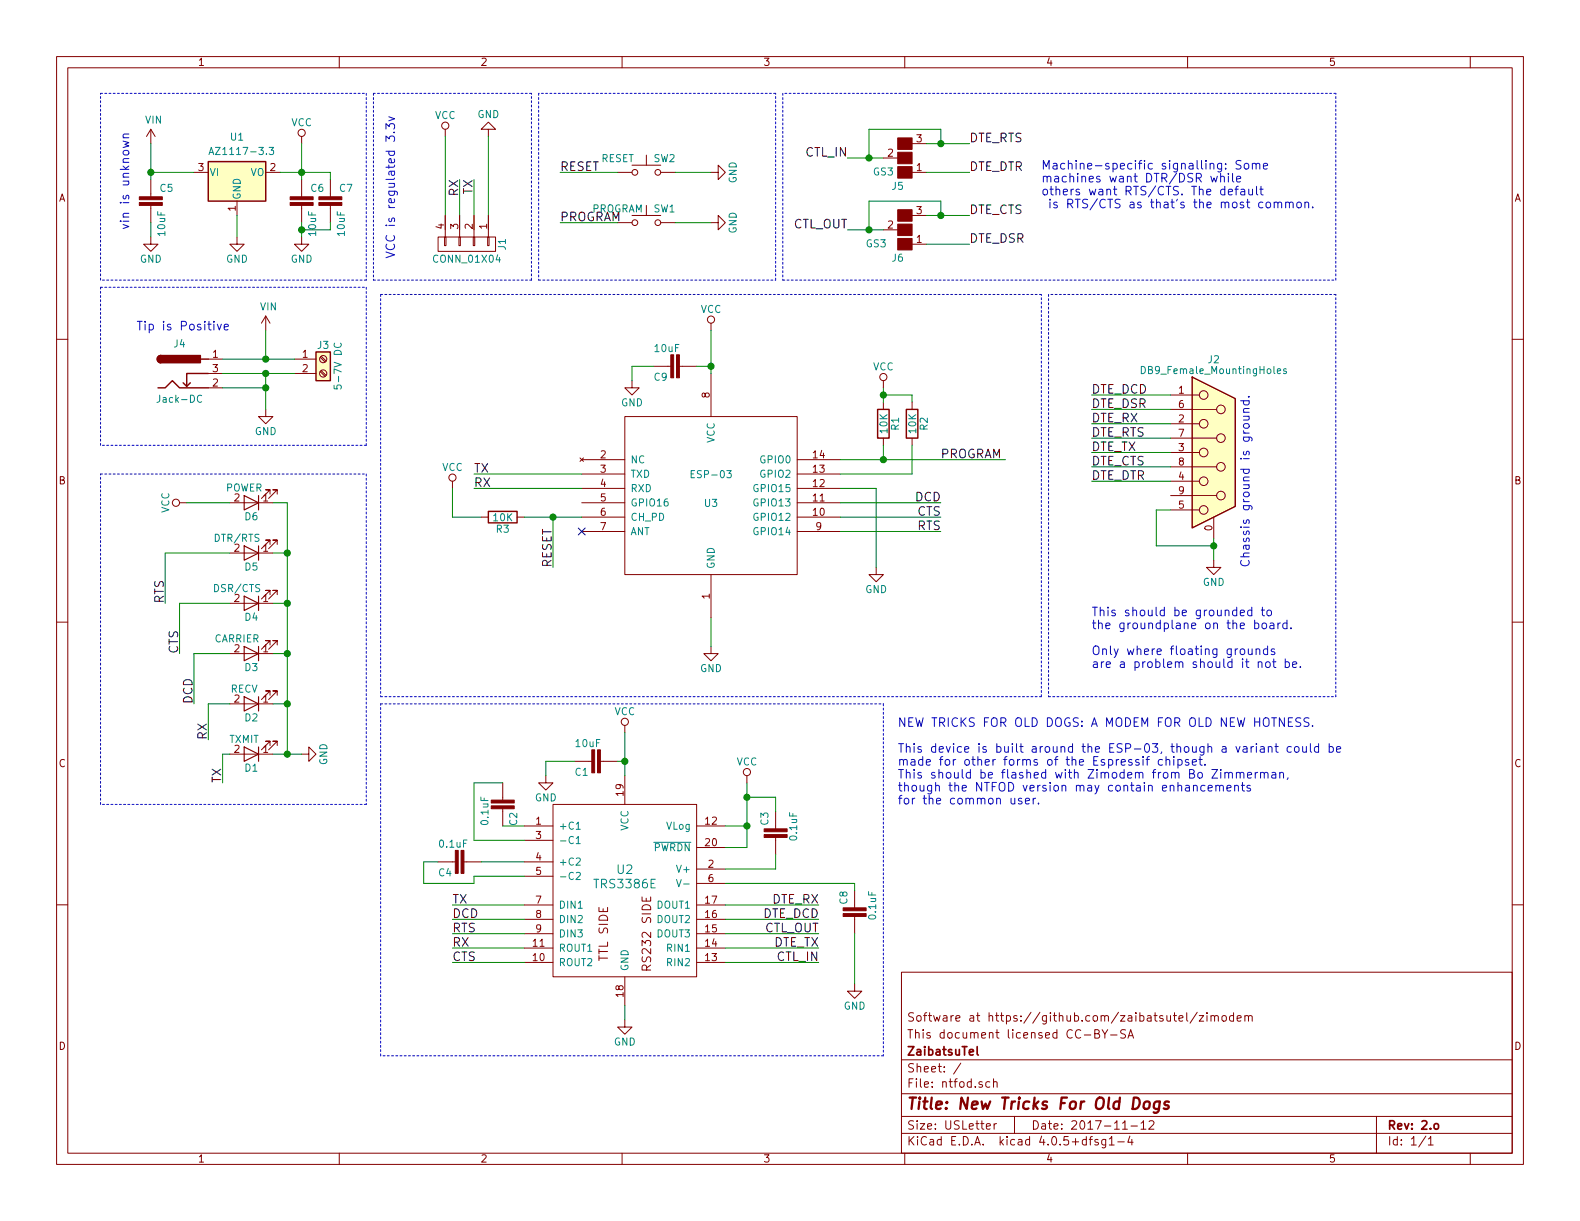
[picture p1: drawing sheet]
EESchema Schematic File Version 2
LIBS:ntfod
LIBS:power
LIBS:device
LIBS:switches
LIBS:relays
LIBS:motors
LIBS:transistors
LIBS:conn
LIBS:linear
LIBS:regul
LIBS:74xx
LIBS:cmos4000
LIBS:adc-dac
LIBS:memory
LIBS:xilinx
LIBS:microcontrollers
LIBS:dsp
LIBS:microchip
LIBS:analog_switches
LIBS:motorola
LIBS:texas
LIBS:intel
LIBS:audio
LIBS:interface
LIBS:digital-audio
LIBS:philips
LIBS:display
LIBS:cypress
LIBS:siliconi
LIBS:opto
LIBS:atmel
LIBS:contrib
LIBS:valves
LIBS:ntfod-cache
EELAYER 25 0
EELAYER END
$Descr USLetter 11000 8500
encoding utf-8
Sheet 1 1
Title "New Tricks For Old Dogs"
Date "2017-11-12"
Rev "2.o"
Comp "ZaibatsuTel"
Comment1 "This document licensed CC-BY-SA"
Comment2 "Software at https://github.com/zaibatsutel/zimodem"
Comment3 ""
Comment4 ""
$EndDescr
$Comp
L ESP-03 U3
U 1 1
P 4950 3500
F 0 "U3" H 4950 3500 50  0000 C CNN
F 1 "ESP-03" H 4950 3700 50  0000 C CNN
F 2 "ESP8266:ESP-03" H 4950 3600 50  0001 C CNN
F 3 "" H 4950 3600 50  0001 C CNN
	1    4950 3500
	1    0    0    -1  
$EndComp
$Comp
L GND #PWR21
U 1 1
P 6100 3950
F 0 "#PWR21" H 6100 3700 50  0001 C CNN
F 1 "GND" H 6100 3800 50  0000 C CNN
F 2 "" H 6100 3950 50  0001 C CNN
F 3 "" H 6100 3950 50  0001 C CNN
	1    6100 3950
	1    0    0    -1  
$EndComp
$Comp
L VCC #PWR17
U 1 1
P 4950 2300
F 0 "#PWR17" H 4950 2150 50  0001 C CNN
F 1 "VCC" H 4950 2450 50  0000 C CNN
F 2 "" H 4950 2300 50  0001 C CNN
F 3 "" H 4950 2300 50  0001 C CNN
	1    4950 2300
	1    0    0    -1  
$EndComp
$Comp
L VCC #PWR22
U 1 1
P 6150 2700
F 0 "#PWR22" H 6150 2550 50  0001 C CNN
F 1 "VCC" H 6150 2850 50  0000 C CNN
F 2 "" H 6150 2700 50  0001 C CNN
F 3 "" H 6150 2700 50  0001 C CNN
	1    6150 2700
	1    0    0    -1  
$EndComp
$Comp
L R R1
U 1 1
P 6150 2950
F 0 "R1" V 6230 2950 50  0000 C CNN
F 1 "10K" V 6150 2950 50  0000 C CNN
F 2 "Resistors_SMD:R_1206_HandSoldering" V 6080 2950 50  0001 C CNN
F 3 "" H 6150 2950 50  0001 C CNN
	1    6150 2950
	1    0    0    -1  
$EndComp
$Comp
L R R2
U 1 1
P 6350 2950
F 0 "R2" V 6430 2950 50  0000 C CNN
F 1 "10K" V 6350 2950 50  0000 C CNN
F 2 "Resistors_SMD:R_1206_HandSoldering" V 6280 2950 50  0001 C CNN
F 3 "" H 6350 2950 50  0001 C CNN
	1    6350 2950
	1    0    0    -1  
$EndComp
$Comp
L GND #PWR18
U 1 1
P 4950 4500
F 0 "#PWR18" H 4950 4250 50  0001 C CNN
F 1 "GND" H 4950 4350 50  0000 C CNN
F 2 "" H 4950 4500 50  0001 C CNN
F 3 "" H 4950 4500 50  0001 C CNN
	1    4950 4500
	1    0    0    -1  
$EndComp
NoConn ~ 4050 3700
$Comp
L VCC #PWR9
U 1 1
P 3150 3400
F 0 "#PWR9" H 3150 3250 50  0001 C CNN
F 1 "VCC" H 3150 3550 50  0000 C CNN
F 2 "" H 3150 3400 50  0001 C CNN
F 3 "" H 3150 3400 50  0001 C CNN
	1    3150 3400
	1    0    0    -1  
$EndComp
$Comp
L GND #PWR10
U 1 1
P 3400 950
F 0 "#PWR10" H 3400 700 50  0001 C CNN
F 1 "GND" H 3400 800 50  0000 C CNN
F 2 "" H 3400 950 50  0001 C CNN
F 3 "" H 3400 950 50  0001 C CNN
	1    3400 950 
	-1   0    0    1   
$EndComp
Text Label 3200 1250 3    60   ~ 0
RX
Text Label 3300 3400 0    60   ~ 0
RX
Text Label 3300 1250 3    60   ~ 0
TX
Text Label 3300 3300 0    60   ~ 0
TX
Text Label 1450 5150 1    60   ~ 0
RX
Text Label 1550 5450 1    60   ~ 0
TX
$Comp
L GND #PWR7
U 1 1
P 2100 5250
F 0 "#PWR7" H 2100 5000 50  0001 C CNN
F 1 "GND" H 2100 5100 50  0000 C CNN
F 2 "" H 2100 5250 50  0001 C CNN
F 3 "" H 2100 5250 50  0001 C CNN
	1    2100 5250
	0    -1   -1   0   
$EndComp
Text Label 1350 4900 1    60   ~ 0
DCD
Text Label 1250 4550 1    60   ~ 0
CTS
Text Label 1150 4200 1    60   ~ 0
RTS
Text Label 6550 3500 2    60   ~ 0
DCD
Text Label 6550 3600 2    60   ~ 0
CTS
Text Label 6550 3700 2    60   ~ 0
RTS
Text Label 3850 3950 1    60   ~ 0
RESET
Text Label 6550 3200 0    60   ~ 0
PROGRAM
$Comp
L SW_Push SW1
U 1 1
P 4500 1550
F 0 "SW1" H 4550 1650 50  0000 L CNN
F 1 "PROGRAM" H 4300 1650 50  0000 C CNN
F 2 "Buttons_Switches_SMD:SW_SPST_TL3342" H 4500 1750 50  0001 C CNN
F 3 "" H 4500 1750 50  0001 C CNN
	1    4500 1550
	1    0    0    -1  
$EndComp
$Comp
L GND #PWR16
U 1 1
P 4950 1550
F 0 "#PWR16" H 4950 1300 50  0001 C CNN
F 1 "GND" H 4950 1400 50  0000 C CNN
F 2 "" H 4950 1550 50  0001 C CNN
F 3 "" H 4950 1550 50  0001 C CNN
	1    4950 1550
	0    -1   -1   0   
$EndComp
Text Label 3900 1550 0    60   ~ 0
PROGRAM
$Comp
L SW_Push SW2
U 1 1
P 4500 1200
F 0 "SW2" H 4550 1300 50  0000 L CNN
F 1 "RESET" H 4300 1300 50  0000 C CNN
F 2 "Buttons_Switches_SMD:SW_SPST_TL3342" H 4500 1400 50  0001 C CNN
F 3 "" H 4500 1400 50  0001 C CNN
	1    4500 1200
	1    0    0    -1  
$EndComp
$Comp
L GND #PWR15
U 1 1
P 4950 1200
F 0 "#PWR15" H 4950 950 50  0001 C CNN
F 1 "GND" H 4950 1050 50  0000 C CNN
F 2 "" H 4950 1200 50  0001 C CNN
F 3 "" H 4950 1200 50  0001 C CNN
	1    4950 1200
	0    -1   -1   0   
$EndComp
Text Label 3900 1200 0    60   ~ 0
RESET
$Comp
L AZ1117-3.3 U1
U 1 1
P 1650 1200
F 0 "U1" H 1650 1450 50  0000 C CNN
F 1 "AZ1117-3.3" H 1450 1350 50  0000 L CNN
F 2 "TO_SOT_Packages_SMD:SOT-223-3_TabPin2" H 1650 1450 50  0001 C CIN
F 3 "" H 1650 1200 50  0001 C CNN
	1    1650 1200
	1    0    0    -1  
$EndComp
$Comp
L GND #PWR3
U 1 1
P 1650 1650
F 0 "#PWR3" H 1650 1400 50  0001 C CNN
F 1 "GND" H 1650 1500 50  0000 C CNN
F 2 "" H 1650 1650 50  0001 C CNN
F 3 "" H 1650 1650 50  0001 C CNN
	1    1650 1650
	1    0    0    -1  
$EndComp
$Comp
L CAP1206 C5
U 1 1
P 1050 1450
F 0 "C5" H 1110 1565 50  0000 L BNN
F 1 "10uF" V 1150 1250 50  0000 L BNN
F 2 "1206" H 1080 1600 20  0001 C CNN
F 3 "" H 1050 1450 60  0001 C CNN
	1    1050 1450
	1    0    0    -1  
$EndComp
$Comp
L CAP1206 C6
U 1 1
P 2100 1450
F 0 "C6" H 2160 1565 50  0000 L BNN
F 1 "10uF" V 2200 1250 50  0000 L BNN
F 2 "1206" H 2130 1600 20  0001 C CNN
F 3 "" H 2100 1450 60  0001 C CNN
	1    2100 1450
	1    0    0    -1  
$EndComp
$Comp
L VCC #PWR5
U 1 1
P 2100 1000
F 0 "#PWR5" H 2100 850 50  0001 C CNN
F 1 "VCC" H 2100 1150 50  0000 C CNN
F 2 "" H 2100 1000 50  0001 C CNN
F 3 "" H 2100 1000 50  0001 C CNN
	1    2100 1000
	1    0    0    -1  
$EndComp
$Comp
L VIN #SUPPLY1
U 1 1
P 1050 1000
F 0 "#SUPPLY1" H 1050 1000 50  0001 L BNN
F 1 "VIN" H 1010 1140 50  0000 L BNN
F 2 "" H 1050 1000 60  0001 C CNN
F 3 "" H 1050 1000 60  0001 C CNN
	1    1050 1000
	1    0    0    -1  
$EndComp
$Comp
L GND #PWR1
U 1 1
P 1050 1650
F 0 "#PWR1" H 1050 1400 50  0001 C CNN
F 1 "GND" H 1050 1500 50  0000 C CNN
F 2 "" H 1050 1650 50  0001 C CNN
F 3 "" H 1050 1650 50  0001 C CNN
	1    1050 1650
	1    0    0    -1  
$EndComp
$Comp
L GND #PWR6
U 1 1
P 2100 1650
F 0 "#PWR6" H 2100 1400 50  0001 C CNN
F 1 "GND" H 2100 1500 50  0000 C CNN
F 2 "" H 2100 1650 50  0001 C CNN
F 3 "" H 2100 1650 50  0001 C CNN
	1    2100 1650
	1    0    0    -1  
$EndComp
$Comp
L CAP1206 C9
U 1 1
P 4650 2550
F 0 "C9" V 4750 2450 50  0000 L BNN
F 1 "10uF" V 4550 2450 50  0000 L BNN
F 2 "1206" H 4680 2700 20  0001 C CNN
F 3 "" H 4650 2550 60  0001 C CNN
	1    4650 2550
	0    1    1    0   
$EndComp
$Comp
L GND #PWR14
U 1 1
P 4400 2650
F 0 "#PWR14" H 4400 2400 50  0001 C CNN
F 1 "GND" H 4400 2500 50  0000 C CNN
F 2 "" H 4400 2650 50  0001 C CNN
F 3 "" H 4400 2650 50  0001 C CNN
	1    4400 2650
	1    0    0    -1  
$EndComp
Text Notes 900  1600 1    60   ~ 0
vin is unknown
Text Notes 2750 1800 1    60   ~ 0
VCC is regulated 3.3v
$Comp
L CAP1206 C7
U 1 1
P 2300 1450
F 0 "C7" H 2360 1565 50  0000 L BNN
F 1 "10uF" V 2400 1250 50  0000 L BNN
F 2 "1206" H 2330 1600 20  0001 C CNN
F 3 "" H 2300 1450 60  0001 C CNN
	1    2300 1450
	1    0    0    -1  
$EndComp
$Comp
L VCC #PWR2
U 1 1
P 1300 3500
F 0 "#PWR2" H 1300 3350 50  0001 C CNN
F 1 "VCC" H 1300 3650 50  0000 C CNN
F 2 "" H 1300 3500 50  0001 C CNN
F 3 "" H 1300 3500 50  0001 C CNN
	1    1300 3500
	0    -1   -1   0   
$EndComp
$Comp
L TRS3386E U2
U 1 1
P 4350 6100
F 0 "U2" H 4350 6150 60  0000 C CNN
F 1 "TRS3386E" H 4350 6050 60  0000 C CNN
F 2 "Housings_SOIC:SOIC-20W_7.5x12.8mm_Pitch1.27mm" H 4350 5200 60  0001 C CNN
F 3 "" H 4250 6100 60  0001 C CNN
	1    4350 6100
	1    0    0    -1  
$EndComp
$Comp
L VCC #PWR19
U 1 1
P 5200 5450
F 0 "#PWR19" H 5200 5300 50  0001 C CNN
F 1 "VCC" H 5200 5600 50  0000 C CNN
F 2 "" H 5200 5450 50  0001 C CNN
F 3 "" H 5200 5450 50  0001 C CNN
	1    5200 5450
	1    0    0    -1  
$EndComp
$Comp
L VCC #PWR12
U 1 1
P 4350 5100
F 0 "#PWR12" H 4350 4950 50  0001 C CNN
F 1 "VCC" H 4350 5250 50  0000 C CNN
F 2 "" H 4350 5100 50  0001 C CNN
F 3 "" H 4350 5100 50  0001 C CNN
	1    4350 5100
	1    0    0    -1  
$EndComp
$Comp
L CAP1206 C1
U 1 1
P 4100 5300
F 0 "C1" V 4200 5200 50  0000 L BNN
F 1 "10uF" V 4000 5200 50  0000 L BNN
F 2 "1206" H 4130 5450 20  0001 C CNN
F 3 "" H 4100 5300 60  0001 C CNN
	1    4100 5300
	0    1    1    0   
$EndComp
$Comp
L GND #PWR11
U 1 1
P 3800 5400
F 0 "#PWR11" H 3800 5150 50  0001 C CNN
F 1 "GND" H 3800 5250 50  0000 C CNN
F 2 "" H 3800 5400 50  0001 C CNN
F 3 "" H 3800 5400 50  0001 C CNN
	1    3800 5400
	1    0    0    -1  
$EndComp
$Comp
L CAP1206 C2
U 1 1
P 3500 5650
F 0 "C2" V 3600 5550 50  0000 L BNN
F 1 "0.1uF" V 3400 5550 50  0000 L BNN
F 2 "1206" H 3530 5800 20  0001 C CNN
F 3 "" H 3500 5650 60  0001 C CNN
	1    3500 5650
	1    0    0    -1  
$EndComp
$Comp
L CAP1206 C4
U 1 1
P 3150 6000
F 0 "C4" V 3250 5900 50  0000 L BNN
F 1 "0.1uF" V 3050 5900 50  0000 L BNN
F 2 "1206" H 3180 6150 20  0001 C CNN
F 3 "" H 3150 6000 60  0001 C CNN
	1    3150 6000
	0    1    1    0   
$EndComp
Text Label 3150 6300 0    60   ~ 0
TX
Text Label 3150 6600 0    60   ~ 0
RX
Text Label 3150 6700 0    60   ~ 0
CTS
Text Label 3150 6500 0    60   ~ 0
RTS
Text Label 3150 6400 0    60   ~ 0
DCD
Text Label 5700 6300 2    60   ~ 0
DTE_RX
Text Label 5700 6400 2    60   ~ 0
DTE_DCD
Text Label 5700 6500 2    60   ~ 0
CTL_OUT
Text Label 5700 6600 2    60   ~ 0
DTE_TX
Text Label 5700 6700 2    60   ~ 0
CTL_IN
$Comp
L CAP1206 C3
U 1 1
P 5400 5750
F 0 "C3" V 5500 5650 50  0000 L BNN
F 1 "0.1uF" V 5300 5650 50  0000 L BNN
F 2 "1206" H 5430 5900 20  0001 C CNN
F 3 "" H 5400 5750 60  0001 C CNN
	1    5400 5750
	-1   0    0    1   
$EndComp
$Comp
L GND #PWR13
U 1 1
P 4350 7100
F 0 "#PWR13" H 4350 6850 50  0001 C CNN
F 1 "GND" H 4350 6950 50  0000 C CNN
F 2 "" H 4350 7100 50  0001 C CNN
F 3 "" H 4350 7100 50  0001 C CNN
	1    4350 7100
	1    0    0    -1  
$EndComp
$Comp
L CAP1206 C8
U 1 1
P 5950 6300
F 0 "C8" V 6050 6200 50  0000 L BNN
F 1 "0.1uF" V 5850 6200 50  0000 L BNN
F 2 "1206" H 5980 6450 20  0001 C CNN
F 3 "" H 5950 6300 60  0001 C CNN
	1    5950 6300
	-1   0    0    1   
$EndComp
$Comp
L GND #PWR20
U 1 1
P 5950 6850
F 0 "#PWR20" H 5950 6600 50  0001 C CNN
F 1 "GND" H 5950 6700 50  0000 C CNN
F 2 "" H 5950 6850 50  0001 C CNN
F 3 "" H 5950 6850 50  0001 C CNN
	1    5950 6850
	1    0    0    -1  
$EndComp
$Comp
L DB9_Female_MountingHoles J2
U 1 1
P 8450 3150
F 0 "J2" H 8450 3800 50  0000 C CNN
F 1 "DB9_Female_MountingHoles" H 8450 3725 50  0000 C CNN
F 2 "SparkFun-Connectors:DB9" H 8450 3150 50  0001 C CNN
F 3 "" H 8450 3150 50  0001 C CNN
	1    8450 3150
	1    0    0    -1  
$EndComp
$Comp
L GND #PWR23
U 1 1
P 8450 3900
F 0 "#PWR23" H 8450 3650 50  0001 C CNN
F 1 "GND" H 8450 3750 50  0000 C CNN
F 2 "" H 8450 3900 50  0001 C CNN
F 3 "" H 8450 3900 50  0001 C CNN
	1    8450 3900
	1    0    0    -1  
$EndComp
Text Label 7600 3150 0    60   ~ 0
DTE_TX
Text Label 7600 2950 0    60   ~ 0
DTE_RX
Text Label 7600 2750 0    60   ~ 0
DTE_DCD
Text Label 7600 3250 0    60   ~ 0
DTE_CTS
Text Label 7600 3050 0    60   ~ 0
DTE_RTS
$Comp
L Jack-DC J4
U 1 1
P 1250 2600
F 0 "J4" H 1250 2810 50  0000 C CNN
F 1 "Jack-DC" H 1250 2425 50  0000 C CNN
F 2 "Connectors:BARREL_JACK" H 1300 2560 50  0001 C CNN
F 3 "" H 1300 2560 50  0001 C CNN
	1    1250 2600
	1    0    0    -1  
$EndComp
$Comp
L VIN #SUPPLY2
U 1 1
P 1850 2300
F 0 "#SUPPLY2" H 1850 2300 50  0001 L BNN
F 1 "VIN" H 1810 2440 50  0000 L BNN
F 2 "" H 1850 2300 60  0001 C CNN
F 3 "" H 1850 2300 60  0001 C CNN
	1    1850 2300
	1    0    0    -1  
$EndComp
$Comp
L GND #PWR4
U 1 1
P 1850 2850
F 0 "#PWR4" H 1850 2600 50  0001 C CNN
F 1 "GND" H 1850 2700 50  0000 C CNN
F 2 "" H 1850 2850 50  0001 C CNN
F 3 "" H 1850 2850 50  0001 C CNN
	1    1850 2850
	1    0    0    -1  
$EndComp
$Comp
L Screw_Terminal_01x02 J3
U 1 1
P 2250 2500
F 0 "J3" H 2250 2600 50  0000 C CNN
F 1 "5-7V DC" V 2350 2450 50  0000 C CNN
F 2 "Connectors:PINHEAD1-2" H 2250 2500 50  0001 C CNN
F 3 "" H 2250 2500 50  0001 C CNN
	1    2250 2500
	1    0    0    -1  
$EndComp
$Comp
L LED D1
U 1 1
P 1750 5250
F 0 "D1" H 1750 5350 50  0000 C CNN
F 1 "TXMIT" H 1800 5150 50  0000 C CNN
F 2 "Diodes_SMD:D_1206" H 1750 5250 50  0001 C CNN
F 3 "" H 1750 5250 50  0001 C CNN
	1    1750 5250
	-1   0    0    1   
$EndComp
$Comp
L LED D2
U 1 1
P 1750 4900
F 0 "D2" H 1750 5000 50  0000 C CNN
F 1 "RECV" H 1800 4800 50  0000 C CNN
F 2 "Diodes_SMD:D_1206" H 1750 4900 50  0001 C CNN
F 3 "" H 1750 4900 50  0001 C CNN
	1    1750 4900
	-1   0    0    1   
$EndComp
$Comp
L LED D3
U 1 1
P 1750 4550
F 0 "D3" H 1750 4650 50  0000 C CNN
F 1 "CARRIER" H 1850 4450 50  0000 C CNN
F 2 "Diodes_SMD:D_1206" H 1750 4550 50  0001 C CNN
F 3 "" H 1750 4550 50  0001 C CNN
	1    1750 4550
	-1   0    0    1   
$EndComp
$Comp
L LED D4
U 1 1
P 1750 4200
F 0 "D4" H 1750 4300 50  0000 C CNN
F 1 "DSR/CTS" H 1850 4100 50  0000 C CNN
F 2 "Diodes_SMD:D_1206" H 1750 4200 50  0001 C CNN
F 3 "" H 1750 4200 50  0001 C CNN
	1    1750 4200
	-1   0    0    1   
$EndComp
$Comp
L LED D5
U 1 1
P 1750 3850
F 0 "D5" H 1750 3950 50  0000 C CNN
F 1 "DTR/RTS" H 1850 3750 50  0000 C CNN
F 2 "Diodes_SMD:D_1206" H 1750 3850 50  0001 C CNN
F 3 "" H 1750 3850 50  0001 C CNN
	1    1750 3850
	-1   0    0    1   
$EndComp
$Comp
L LED D6
U 1 1
P 1750 3500
F 0 "D6" H 1750 3600 50  0000 C CNN
F 1 "POWER" H 1800 3400 50  0000 C CNN
F 2 "Diodes_SMD:D_1206" H 1750 3500 50  0001 C CNN
F 3 "" H 1750 3500 50  0001 C CNN
	1    1750 3500
	-1   0    0    1   
$EndComp
$Comp
L GS3 J5
U 1 1
P 6300 1100
F 0 "J5" H 6350 1300 50  0000 C CNN
F 1 "GS3" H 6450 1200 50  0000 C CNN
F 2 "Connectors:GS3" V 6388 1026 50  0001 C CNN
F 3 "" H 6300 1100 50  0001 C CNN
	1    6300 1100
	-1   0    0    1   
$EndComp
$Comp
L GS3 J6
U 1 1
P 6300 1600
F 0 "J6" H 6350 1800 50  0000 C CNN
F 1 "GS3" H 6500 1700 50  0000 C CNN
F 2 "Connectors:GS3" V 6388 1526 50  0001 C CNN
F 3 "" H 6300 1600 50  0001 C CNN
	1    6300 1600
	-1   0    0    1   
$EndComp
Text Label 5900 1100 2    60   ~ 0
CTL_IN
Text Label 5900 1600 2    60   ~ 0
CTL_OUT
Text Label 6750 1500 0    60   ~ 0
DTE_CTS
Text Label 6750 1000 0    60   ~ 0
DTE_RTS
Text Label 6750 1700 0    60   ~ 0
DTE_DSR
Text Label 6750 1200 0    60   ~ 0
DTE_DTR
Text Label 7600 2850 0    60   ~ 0
DTE_DSR
Text Label 7600 3350 0    60   ~ 0
DTE_DTR
$Comp
L R R3
U 1 1
P 3500 3600
F 0 "R3" V 3580 3600 50  0000 C CNN
F 1 "10K" V 3500 3600 50  0000 C CNN
F 2 "Resistors_SMD:R_1206_HandSoldering" V 3430 3600 50  0001 C CNN
F 3 "" H 3500 3600 50  0001 C CNN
	1    3500 3600
	0    1    1    0   
$EndComp
$Comp
L VCC #PWR8
U 1 1
P 3100 950
F 0 "#PWR8" H 3100 800 50  0001 C CNN
F 1 "VCC" H 3100 1100 50  0000 C CNN
F 2 "" H 3100 950 50  0001 C CNN
F 3 "" H 3100 950 50  0001 C CNN
	1    3100 950 
	1    0    0    -1  
$EndComp
Text Notes 950  2300 0    60   ~ 0
Tip is Positive\n
Text Notes 8700 3950 1    60   ~ 0
Chassis ground is ground. 
Text Notes 7250 1450 0    60   ~ 0
Machine-specific signalling: Some\nmachines want DTR/DSR while\nothers want RTS/CTS. The default\n is RTS/CTS as that's the most common.
Wire Wire Line
	5850 3200 7000 3200
Wire Wire Line
	6100 3400 6100 3950
Wire Wire Line
	6150 2700 6150 2800
Wire Wire Line
	6150 2750 6350 2750
Wire Wire Line
	6350 2750 6350 2800
Connection ~ 6150 2750
Wire Wire Line
	6150 3200 6150 3100
Connection ~ 6150 3200
Wire Wire Line
	5850 3400 6100 3400
Wire Wire Line
	4950 2300 4950 2600
Wire Wire Line
	4950 4300 4950 4500
Wire Wire Line
	3650 3600 4050 3600
Wire Wire Line
	4050 3400 3300 3400
Wire Wire Line
	3200 1600 3200 1250
Wire Wire Line
	3300 1600 3300 1250
Wire Wire Line
	4050 3300 3300 3300
Wire Wire Line
	1550 5450 1550 5250
Wire Wire Line
	1550 5250 1600 5250
Wire Wire Line
	1450 5150 1450 4900
Wire Wire Line
	1450 4900 1600 4900
Wire Wire Line
	1900 5250 2100 5250
Wire Wire Line
	2000 4900 1900 4900
Connection ~ 2000 5250
Wire Wire Line
	1350 4900 1350 4550
Wire Wire Line
	1350 4550 1600 4550
Wire Wire Line
	1250 4550 1250 4200
Wire Wire Line
	1250 4200 1600 4200
Wire Wire Line
	1150 4200 1150 3850
Wire Wire Line
	1150 3850 1600 3850
Wire Wire Line
	2000 4550 1900 4550
Connection ~ 2000 4900
Wire Wire Line
	2000 4200 1900 4200
Connection ~ 2000 4550
Connection ~ 2000 4200
Wire Wire Line
	5850 3300 6350 3300
Wire Wire Line
	6350 3300 6350 3100
Wire Wire Line
	5850 3500 6550 3500
Wire Wire Line
	5850 3600 6550 3600
Wire Wire Line
	5850 3700 6550 3700
Wire Wire Line
	2000 3500 2000 5250
Wire Wire Line
	2000 3850 1900 3850
Wire Wire Line
	3850 3600 3850 3950
Connection ~ 3850 3600
Wire Wire Line
	4300 1550 3900 1550
Wire Wire Line
	4700 1550 4950 1550
Wire Wire Line
	4300 1200 3900 1200
Wire Wire Line
	4700 1200 4950 1200
Wire Wire Line
	1650 1500 1650 1650
Wire Wire Line
	1950 1200 2300 1200
Wire Wire Line
	2100 1000 2100 1250
Connection ~ 2100 1200
Wire Wire Line
	1050 1000 1050 1250
Wire Wire Line
	1350 1200 1050 1200
Connection ~ 1050 1200
Wire Wire Line
	1050 1550 1050 1650
Wire Wire Line
	2100 1550 2100 1650
Wire Wire Line
	4850 2550 4950 2550
Connection ~ 4950 2550
Wire Wire Line
	4400 2650 4400 2550
Wire Wire Line
	4400 2550 4550 2550
Wire Wire Line
	3100 1600 3100 950 
Wire Wire Line
	3400 950  3400 1600
Wire Wire Line
	2100 1600 2300 1600
Wire Wire Line
	2300 1600 2300 1550
Connection ~ 2100 1600
Wire Wire Line
	2300 1200 2300 1250
Wire Wire Line
	2000 3500 1900 3500
Connection ~ 2000 3850
Wire Wire Line
	1300 3500 1600 3500
Wire Wire Line
	4350 5100 4350 5400
Wire Wire Line
	5200 5450 5200 5900
Wire Wire Line
	5200 5750 5050 5750
Wire Wire Line
	5200 5900 5050 5900
Connection ~ 5200 5750
Wire Wire Line
	4300 5300 4350 5300
Connection ~ 4350 5300
Wire Wire Line
	3800 5400 3800 5300
Wire Wire Line
	3800 5300 4000 5300
Wire Wire Line
	3500 5750 3650 5750
Wire Wire Line
	3500 5450 3300 5450
Wire Wire Line
	3300 5450 3300 5850
Wire Wire Line
	3300 5850 3650 5850
Wire Wire Line
	3350 6000 3650 6000
Wire Wire Line
	3050 6000 2950 6000
Wire Wire Line
	2950 6000 2950 6150
Wire Wire Line
	2950 6150 3300 6150
Wire Wire Line
	3300 6150 3300 6100
Wire Wire Line
	3300 6100 3650 6100
Wire Wire Line
	3650 6300 3150 6300
Wire Wire Line
	3650 6400 3150 6400
Wire Wire Line
	3650 6500 3150 6500
Wire Wire Line
	3650 6600 3150 6600
Wire Wire Line
	3150 6700 3650 6700
Wire Wire Line
	5050 6300 5700 6300
Wire Wire Line
	5700 6400 5050 6400
Wire Wire Line
	5050 6500 5700 6500
Wire Wire Line
	5050 6600 5700 6600
Wire Wire Line
	5050 6700 5700 6700
Wire Wire Line
	5050 6050 5400 6050
Wire Wire Line
	5400 6050 5400 5950
Wire Wire Line
	5400 5650 5400 5550
Wire Wire Line
	5400 5550 5200 5550
Connection ~ 5200 5550
Wire Wire Line
	5050 6150 5950 6150
Wire Wire Line
	5950 6150 5950 6200
Wire Wire Line
	5950 6500 5950 6850
Wire Wire Line
	8450 3750 8450 3900
Wire Wire Line
	8150 2750 7600 2750
Wire Wire Line
	8150 2950 7600 2950
Wire Wire Line
	8150 3150 7600 3150
Wire Wire Line
	8150 3050 7600 3050
Wire Wire Line
	1550 2500 2050 2500
Wire Wire Line
	1850 2500 1850 2300
Wire Wire Line
	1550 2600 2050 2600
Wire Wire Line
	1850 2600 1850 2850
Wire Wire Line
	1550 2700 1850 2700
Connection ~ 1850 2700
Connection ~ 1850 2500
Connection ~ 1850 2600
Wire Wire Line
	8150 3550 8050 3550
Wire Wire Line
	8050 3800 8450 3800
Connection ~ 8450 3800
Wire Wire Line
	8150 3250 7600 3250
Wire Wire Line
	8050 3550 8050 3800
Wire Wire Line
	5900 1100 6150 1100
Wire Wire Line
	5900 1600 6150 1600
Wire Wire Line
	6450 1000 6750 1000
Wire Wire Line
	6450 1200 6750 1200
Wire Wire Line
	6450 1500 6750 1500
Wire Wire Line
	6450 1700 6750 1700
Wire Wire Line
	6550 1500 6550 1400
Wire Wire Line
	6550 1400 6050 1400
Wire Wire Line
	6050 1400 6050 1600
Connection ~ 6050 1600
Connection ~ 6550 1500
Wire Wire Line
	6050 1100 6050 900 
Wire Wire Line
	6050 900  6550 900 
Wire Wire Line
	6550 900  6550 1000
Connection ~ 6550 1000
Connection ~ 6050 1100
Wire Wire Line
	8150 3350 7600 3350
Wire Wire Line
	8150 2850 7600 2850
Wire Wire Line
	4350 7000 4350 7100
Wire Wire Line
	3350 3600 3150 3600
Wire Wire Line
	3150 3600 3150 3400
Wire Notes Line
	700  650  2550 650 
Wire Notes Line
	2550 650  2550 1950
Wire Notes Line
	2550 1950 700  1950
Wire Notes Line
	700  1950 700  650 
Wire Notes Line
	2600 650  2600 1950
Wire Notes Line
	2600 1950 3700 1950
Wire Notes Line
	3700 1950 3700 650 
Wire Notes Line
	3700 650  2600 650 
Wire Notes Line
	3750 650  3750 1950
Wire Notes Line
	3750 1950 5400 1950
Wire Notes Line
	5400 1950 5400 650 
Wire Notes Line
	5400 650  3750 650 
Wire Notes Line
	700  2000 2550 2000
Wire Notes Line
	2550 2000 2550 3100
Wire Notes Line
	2550 3100 700  3100
Wire Notes Line
	700  3100 700  2000
Wire Notes Line
	700  3300 2550 3300
Wire Notes Line
	2550 3300 2550 5600
Wire Notes Line
	2550 5600 700  5600
Wire Notes Line
	700  5600 700  3300
Wire Notes Line
	2650 2050 7250 2050
Wire Notes Line
	2650 2050 2650 4850
Wire Notes Line
	2650 4850 7250 4850
Wire Notes Line
	7250 4850 7250 2050
Wire Notes Line
	5450 650  5450 1950
Wire Notes Line
	5450 1950 9300 1950
Wire Notes Line
	9300 1950 9300 650 
Wire Notes Line
	9300 650  5450 650 
Wire Notes Line
	7300 2050 7300 4850
Wire Notes Line
	7300 4850 9300 4850
Wire Notes Line
	9300 4850 9300 2050
Wire Notes Line
	9300 2050 7300 2050
Text Notes 7600 4650 0    60   ~ 0
This should be grounded to\nthe groundplane on the board.\n\nOnly where floating grounds\nare a problem should it not be.
Wire Notes Line
	2650 4900 6150 4900
Wire Notes Line
	6150 4900 6150 7350
Wire Notes Line
	6150 7350 2650 7350
Wire Notes Line
	2650 7350 2650 4900
Text Notes 6250 5600 0    60   ~ 0
NEW TRICKS FOR OLD DOGS: A MODEM FOR OLD NEW HOTNESS.\n\nThis device is built around the ESP-03, though a variant could be\nmade for other forms of the Espressif chipset. \nThis should be flashed with Zimodem from Bo Zimmerman,\nthough the NTFOD version may contain enhancements\nfor the common user.
$Comp
L CONN_01X04 J1
U 1 1
P 3250 1700
F 0 "J1" H 3250 1950 50  0000 C CNN
F 1 "CONN_01X04" V 3350 1700 50  0000 C CNN
F 2 "Pin_Headers:Pin_Header_Straight_1x04" H 3250 1700 50  0001 C CNN
F 3 "" H 3250 1700 50  0000 C CNN
	1    3250 1700
	0    1    1    0   
$EndComp
$EndSCHEMATC
